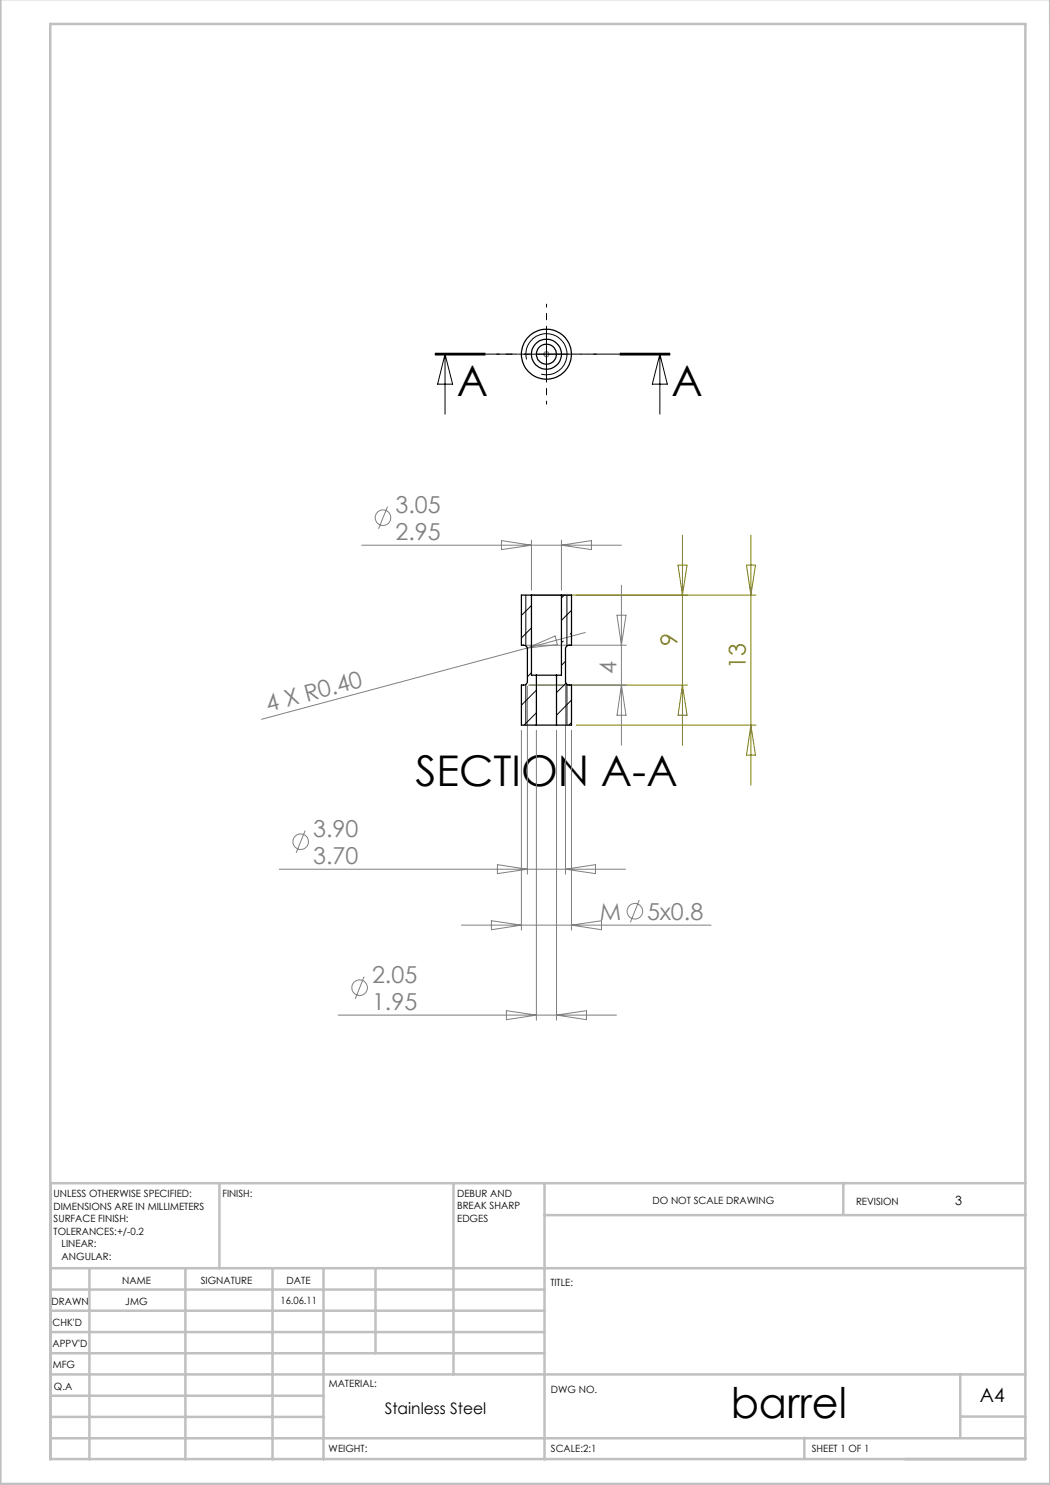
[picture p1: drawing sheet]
<svg xmlns="http://www.w3.org/2000/svg" width="210mm" height="297mm" viewBox="0 0 210 297" stroke-linecap="round" stroke-linejoin="round" font-family="sans-serif">
<g fill="none" stroke="#808080" stroke-width=".2">
<path d="M72.3 109h52M77.5 101.3l-1.8 4.5M100.3 108.1l6 .9-6 .9zM106.3 108v10M112.3 108v10M112.3 109l6-.9v1.8zM124.3 117v32M105.3 129h20M105.4 129.6l-53.1 14.3M105.4 129.6l5.6-2.4 .5 1.7zM105.5 137.2v37.6M105.7 137h19.6"/>
<path d="M113.1 137.2v37.6M117.1 126.5l-11.7 3.1M123.4 123h1.8l-.9 6zM124.3 137l.9 6h-1.8zM104.3 146v40M107.3 146v58M111.3 146v58M114.3 146v40M55.8 173.8h69.3M61 166.1l-1.8 4.5M99.5 172.9l6 .9-6 .9zM113.1 173.8l6-.9v1.8z"/>
<path d="M72.8 195.3l-1.8 4.5M92.3 185h49.9M98.3 184.1l6 .9-6 .9zM114.3 185l6-.9v1.8zM127.8 180l-1.7 4.5M67.6 203h55.7M101.3 202.1l6 .9-6 .9zM111.3 203l6-.9v1.8z"/>
<circle cx="76.6" cy="103.5" r="1.55"/>
<circle cx="60.1" cy="168.3" r="1.55"/>
<circle cx="71.9" cy="197.5" r="1.55"/>
<circle cx="127" cy="182.3" r="1.56"/>
</g>
<circle cx="109.3" cy="70.8" r=".51" fill="none" stroke="#808080" stroke-width=".25"/>
<g fill="none" stroke="#000" stroke-width=".2">
<path d="M87 70.8h10M87 71h10M87 70.6h10M89 70.8v12M89 70.8l1.5 6h-3zM104.3 70.8h10M105.3 71.9a4.1 4.1 0 0 1 3.6-5.1 4.1 4.1 0 0 1 4.5 4.4 4.1 4.1 0 0 1-5.2 3.6M109.3 65.9v9.9M124 70.6h10zM124 70.8h10M124 71h10M132 70.8l1.5 6h-3z"/>
<path d="M132 70.8v12M105.2 119v10.2M112.9 119l-.6 .6M113.4 119v10.2M105.2 136.9v8.1M106.3 121.1l-2 2M106.3 125.6l-2 2M106.3 134.5l-.8 .9M107.3 138l-3 3M112.6 128.2l-.2 .2M113.1 132.3l-.8 .8M113.2 136.6l-1.9 1.9"/>
<path d="M113.4 136.9v8.1M114.3 126.6l-.2 .2M114.3 122.1l-2 2M107.3 142.6l-2.5 2.4M114.3 140l-3 3M114.3 144.5l-.5 .5"/>
</g>
<path d="M87 70.8h47" fill="none" stroke="#000" stroke-width=".2" stroke-dasharray="6.3 1.3 1.3 1.3"/>
<g fill="none" stroke="#c0c0c0" stroke-width=".5">
<path d="M.1 -.1v296.9h209.9v-296.9M10.1 4.8h195v287h-195zM43.9 236.6v17M90.7 236.6v38.3M108.9 236.6v55.3M168.7 236.6v6.3M205.1 236.6h-195v55.3M10.1 253.6h195M10.1 257.9h98.8M17.9 253.6v38.3M37.1 253.6v38.3M54.5 253.6v38.3"/>
<path d="M64.7 253.6v38.3M75.1 253.6v17M108.9 243h96.2M10.1 270.6h98.8M10.1 266.4h98.8M10.1 262.1h98.8M10.1 279.1h54.6M10.1 274.9h195M192.1 274.8v12.7M10.1 287.7h195M10.1 283.4h54.6M160.9 287.5v4.3"/>
<path d="M192.1 283.3h13"/>
</g>
<path d="M106.3 119h44.9M135.6 113h1.8l-.9 6zM136.5 107v42M149.3 113h1.8l-.9 6zM150.2 107v50M105.9 137h31.6M136.5 137l.9 6h-1.8zM115.3 145h35.9M150.2 145l.9 6h-1.8z" fill="none" stroke="#808000" stroke-width=".2"/>
<path d="M104.3 70.8h-5M109.3 65.8v-5M109.3 75.8v5M114.3 70.8h5" fill="none" stroke="#000" stroke-width=".2" stroke-dasharray="15.2 1.3 1.3 1.3" stroke-dashoffset="14.6"/>
<g fill="none" stroke="#000" stroke-width=".25">
<path d="M106.3 119h-2v10a.94 .94 0 0 1 1.1 .5l.1 6.7a.73 .73 0 0 1-.8 .8h-.4v8h3M106.3 119h6M106.3 119v16h1M112.3 119h2v10h-.4a.73 .73 0 0 0-.8 .8v6.4a.73 .73 0 0 0 .8 .8h.4v8h-3M112.3 119v16h-1M107.3 135h4M107.3 135v10M111.3 135v10M107.3 145h4"/>
<circle cx="109.3" cy="70.8" r="3"/>
<circle cx="109.3" cy="70.8" r="2"/>
<circle cx="109.3" cy="70.8" r="5"/>
</g>
<g font-size="8.5">
<text x="91.4" y="79.2">A</text>
<text x="134.3" y="79.2">A</text>
<text x="83.1" y="157.2">SECTION A-A</text>
<text x="146.1" y="283.5">barrel</text>
</g>
<g font-size="4.7" fill="#808080">
<text x="79.1" y="102.6">3.05</text>
<text x="79.1" y="108">2.95</text>
<text x="123.3" y="134.9" transform="rotate(-90 123.3 134.9)">4</text>
<text x="53.6" y="142.5" transform="rotate(-15 53.6 142.5)">4 X R0.40</text>
<text x="62.6" y="167.4">3.90</text>
<text x="62.6" y="172.8">3.70</text>
<text x="120" y="183.9">M</text>
<text x="129.5" y="184">5x0.8</text>
<text x="74.4" y="196.6">2.05</text>
<text x="74.4" y="202">1.95</text>
</g>
<g font-size="4.7" fill="#808000">
<text x="135.5" y="129.3" transform="rotate(-90 135.5 129.3)">9</text>
<text x="149.2" y="133.9" transform="rotate(-90 149.2 133.9)">13</text>
</g>
<text font-size="3.9" x="196" y="280.4">A4</text>
<text font-size="3.2" x="76.9" y="282.8">Stainless Steel</text>
<text font-size="2.5" x="191.1" y="240.9">3</text>
<g font-size="2">
<text x="10.7" y="239.5">UNLESS OTHERWISE SPECIFIED:</text>
<text x="44.5" y="239.5">FINISH:</text>
<text x="91.4" y="239.4">DEBUR AND</text>
<text x="10.7" y="242">DIMENSIONS ARE IN MILLIMETERS</text>
<text x="10.7" y="244.5">SURFACE FINISH:</text>
<text x="91.4" y="241.9">BREAK SHARP</text>
<text x="91.4" y="244.4">EDGES</text>
<text x="130.5" y="240.8">DO NOT SCALE DRAWING</text>
<text x="171.2" y="241">REVISION</text>
<text x="10.7" y="247">TOLERANCES:+/-0.2</text>
<text x="12.3" y="249.5">LINEAR:</text>
<text x="12.3" y="252">ANGULAR:</text>
<text x="24.4" y="256.9">NAME</text>
<text x="40.1" y="256.8">SIGNATURE</text>
<text x="57.3" y="256.8">DATE</text>
<text x="110.1" y="257.1">TITLE:</text>
<text x="10.3" y="260.9">DRAWN</text>
<text x="25.1" y="261">JMG</text>
<text x="56.1" y="260.8">16.06.11</text>
<text x="10.5" y="269.3">APPV'D</text>
<text x="10.5" y="265.2">CHK'D</text>
<text x="10.6" y="273.6">MFG</text>
<text x="10.8" y="278">Q.A</text>
<text x="65.8" y="277.4">MATERIAL:</text>
<text x="110.2" y="278.5">DWG NO.</text>
<text x="65.7" y="290.4">WEIGHT:</text>
<text x="110.2" y="290.5">SCALE:2:1</text>
<text x="162.4" y="290.4">SHEET 1 OF 1</text>
</g>
</svg>
